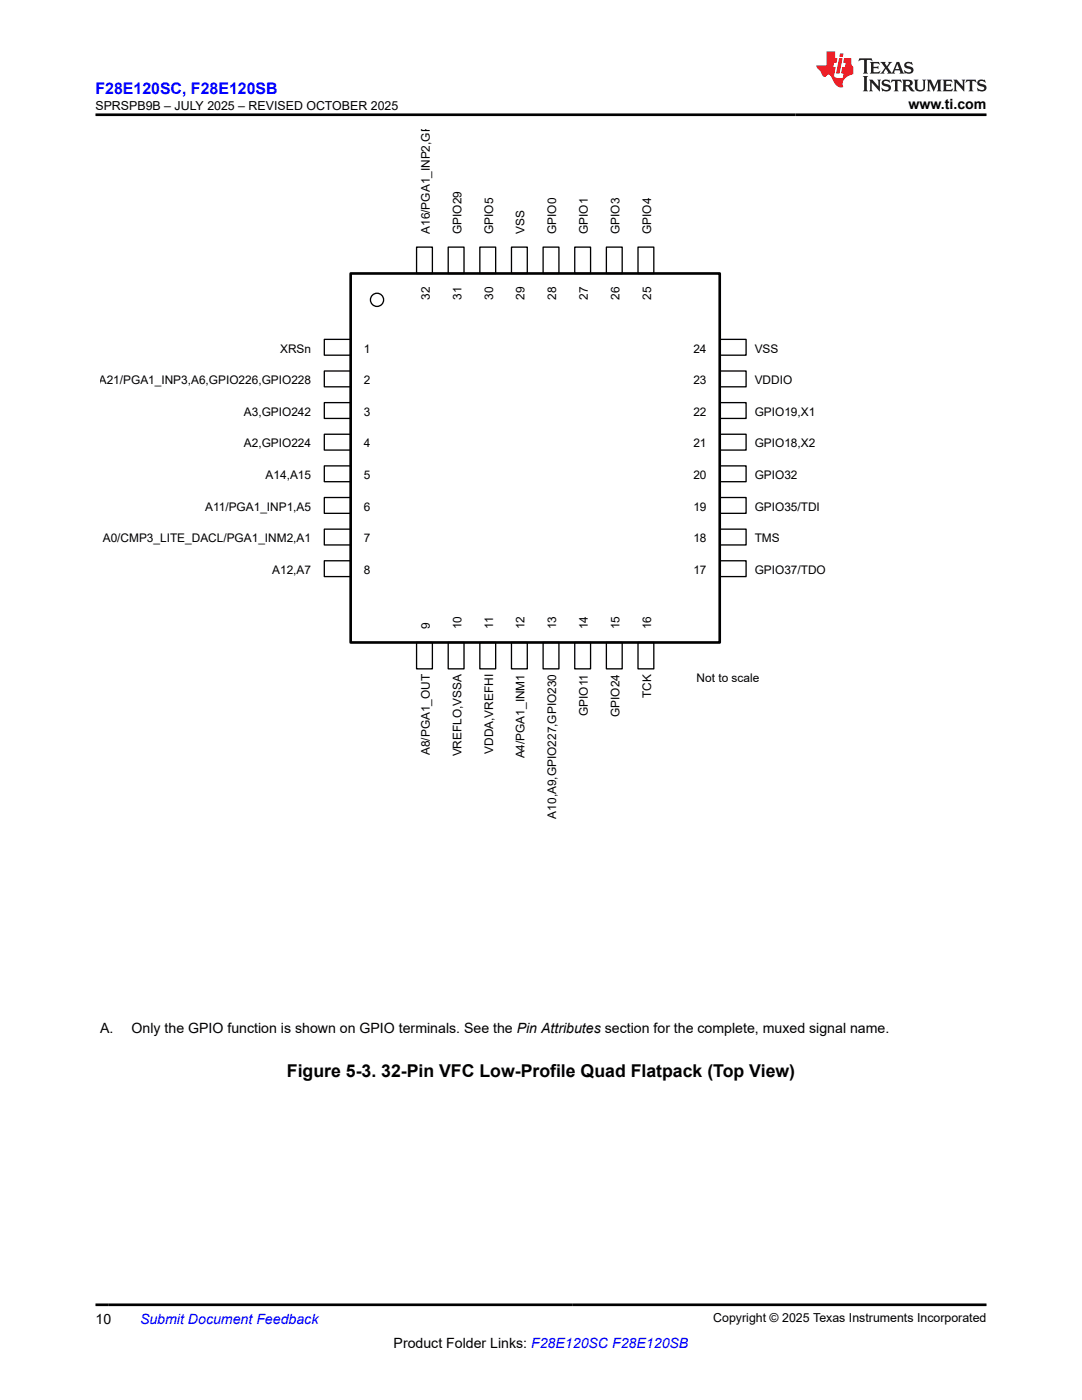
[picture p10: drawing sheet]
<svg xmlns="http://www.w3.org/2000/svg" width="216mm" height="279mm" viewBox="0 0 216 279" stroke-linecap="round" stroke-linejoin="round" font-family="sans-serif">
<path d="M83.1 49.3h3.2v5.3h-3.2z" fill="none" stroke="#000" stroke-width=".26"/>
<path d="M83.1 128.2h3.2v5.3h-3.2z" fill="#fff"/>
<path d="M83.1 128.2h3.2v5.3h-3.2z" fill="none" stroke="#000" stroke-width=".26"/>
<path d="M64.7 67.7h5.3v3.2h-5.3z" fill="#fff"/>
<path d="M64.7 67.7h5.3v3.2h-5.3z" fill="none" stroke="#000" stroke-width=".26"/>
<path d="M143.6 67.7h5.3v3.2h-5.3z" fill="#fff"/>
<path d="M143.6 67.7h5.3v3.2h-5.3z" fill="none" stroke="#000" stroke-width=".26"/>
<path d="M89.4 49.3h3.2v5.3h-3.2z" fill="#fff"/>
<path d="M89.4 49.3h3.2v5.3h-3.2z" fill="none" stroke="#000" stroke-width=".26"/>
<path d="M89.4 128.2h3.2v5.3h-3.2z" fill="#fff"/>
<path d="M89.4 128.2h3.2v5.3h-3.2z" fill="none" stroke="#000" stroke-width=".26"/>
<path d="M64.7 74h5.3v3.2h-5.3z" fill="#fff"/>
<path d="M64.7 74h5.3v3.2h-5.3z" fill="none" stroke="#000" stroke-width=".26"/>
<path d="M143.6 74h5.3v3.2h-5.3z" fill="#fff"/>
<path d="M143.6 74h5.3v3.2h-5.3z" fill="none" stroke="#000" stroke-width=".26"/>
<path d="M95.7 49.3h3.2v5.3h-3.2z" fill="#fff"/>
<path d="M95.7 49.3h3.2v5.3h-3.2z" fill="none" stroke="#000" stroke-width=".26"/>
<path d="M95.7 128.2h3.2v5.3h-3.2z" fill="#fff"/>
<path d="M95.7 128.2h3.2v5.3h-3.2z" fill="none" stroke="#000" stroke-width=".26"/>
<path d="M64.7 80.4h5.3v3.1h-5.3z" fill="#fff"/>
<path d="M64.7 80.4h5.3v3.1h-5.3z" fill="none" stroke="#000" stroke-width=".26"/>
<path d="M143.6 80.4h5.3v3.1h-5.3z" fill="#fff"/>
<path d="M143.6 80.4h5.3v3.1h-5.3z" fill="none" stroke="#000" stroke-width=".26"/>
<path d="M102.1 49.3h3.1v5.3h-3.1z" fill="#fff"/>
<path d="M102.1 49.3h3.1v5.3h-3.1z" fill="none" stroke="#000" stroke-width=".26"/>
<path d="M102.1 128.2h3.1v5.3h-3.1z" fill="#fff"/>
<path d="M102.1 128.2h3.1v5.3h-3.1z" fill="none" stroke="#000" stroke-width=".26"/>
<path d="M64.7 86.7h5.3v3.1h-5.3z" fill="#fff"/>
<path d="M64.7 86.7h5.3v3.1h-5.3z" fill="none" stroke="#000" stroke-width=".26"/>
<path d="M143.6 86.7h5.3v3.1h-5.3z" fill="#fff"/>
<path d="M143.6 86.7h5.3v3.1h-5.3z" fill="none" stroke="#000" stroke-width=".26"/>
<path d="M108.4 49.3h3.1v5.3h-3.1z" fill="#fff"/>
<path d="M108.4 49.3h3.1v5.3h-3.1z" fill="none" stroke="#000" stroke-width=".26"/>
<path d="M108.4 128.2h3.1v5.3h-3.1z" fill="#fff"/>
<path d="M108.4 128.2h3.1v5.3h-3.1z" fill="none" stroke="#000" stroke-width=".26"/>
<path d="M64.7 93h5.3v3.1h-5.3z" fill="#fff"/>
<path d="M64.7 93h5.3v3.1h-5.3z" fill="none" stroke="#000" stroke-width=".26"/>
<path d="M143.6 93h5.3v3.1h-5.3z" fill="#fff"/>
<path d="M143.6 93h5.3v3.1h-5.3z" fill="none" stroke="#000" stroke-width=".26"/>
<path d="M114.7 49.3h3.1v5.3h-3.1z" fill="#fff"/>
<path d="M114.7 49.3h3.1v5.3h-3.1z" fill="none" stroke="#000" stroke-width=".26"/>
<path d="M114.7 128.2h3.1v5.3h-3.1z" fill="#fff"/>
<path d="M114.7 128.2h3.1v5.3h-3.1z" fill="none" stroke="#000" stroke-width=".26"/>
<path d="M64.7 99.3h5.3v3.1h-5.3z" fill="#fff"/>
<path d="M64.7 99.3h5.3v3.1h-5.3z" fill="none" stroke="#000" stroke-width=".26"/>
<path d="M143.6 99.3h5.3v3.1h-5.3z" fill="#fff"/>
<path d="M143.6 99.3h5.3v3.1h-5.3z" fill="none" stroke="#000" stroke-width=".26"/>
<path d="M121 49.3h3.2v5.3h-3.2z" fill="#fff"/>
<path d="M121 49.3h3.2v5.3h-3.2z" fill="none" stroke="#000" stroke-width=".26"/>
<path d="M121 128.2h3.2v5.3h-3.2z" fill="#fff"/>
<path d="M121 128.2h3.2v5.3h-3.2z" fill="none" stroke="#000" stroke-width=".26"/>
<path d="M64.7 105.6h5.3v3.2h-5.3z" fill="#fff"/>
<path d="M64.7 105.6h5.3v3.2h-5.3z" fill="none" stroke="#000" stroke-width=".26"/>
<path d="M143.6 105.6h5.3v3.2h-5.3z" fill="#fff"/>
<path d="M143.6 105.6h5.3v3.2h-5.3z" fill="none" stroke="#000" stroke-width=".26"/>
<path d="M127.3 49.3h3.2v5.3h-3.2z" fill="#fff"/>
<path d="M127.3 49.3h3.2v5.3h-3.2z" fill="none" stroke="#000" stroke-width=".26"/>
<path d="M127.3 128.2h3.2v5.3h-3.2z" fill="#fff"/>
<path d="M127.3 128.2h3.2v5.3h-3.2z" fill="none" stroke="#000" stroke-width=".26"/>
<path d="M64.7 111.9h5.3v3.2h-5.3z" fill="#fff"/>
<path d="M64.7 111.9h5.3v3.2h-5.3z" fill="none" stroke="#000" stroke-width=".26"/>
<path d="M143.6 111.9h5.3v3.2h-5.3z" fill="#fff"/>
<g fill="none" stroke="#000" stroke-width=".26">
<path d="M143.6 111.9h5.3v3.2h-5.3z"/>
<circle cx="75.2" cy="59.8" r="1.32"/>
</g>
<path d="M70 54.6h73.6v73.6h-73.6z" fill="none" stroke="#000" stroke-width=".53"/>
<path d="M171.5 11.6l-.2 .6 .5-.2h.6v.1v2.2l-.2 .4h1l-.2-.4v-2.2v-.1h.5l.6 .2-.2-.6zM173.6 12.4l.2 .3v1.6l-.2 .4h1.9l.1-.6a1.08 1.08 0 0 1-1.3 .2v-.7h.6l.4 .2v-.7l-.4 .2h-.6v-.5l.2-.2a1 1 0 0 1 1 .3l-.1-.5zM175.7 12.4l.9 1.1-1 1.2h.9l-.2-.2 .5-.8 .4 .8-.2 .2h1.6l-.2-.2 .2-.5h.9l.1 .5-.1 .2h.9l-.2-.4-.8-1.9h-.5l-.9 2.1-.9-1.1 .9-1h-.8l.2 .2-.4 .6-.4-.6 .2-.2zM179 12.8l.4 1h-.7zM180.7 12.5a.65 .65 0 0 0-.2 .7 .65 .65 0 0 0 .6 .5l.6 .1 .1 .3a.79 .79 0 0 1-.7 .4 .79 .79 0 0 1-.7-.5l.1 .7 .2-.1a.93 .93 0 0 0 1.1 0 .93 .93 0 0 0 .4-.9 1.46 1.46 0 0 0-1.2-.6l-.1-.3a1.09 1.09 0 0 1 1.2 .2l-.2-.6-.1 .1-.5-.2zM172.2 15.2l.2 .4v2.2l-.2 .4h1l-.2-.4v-2.2l.2-.4zM173.4 15.9l.2 .4v1.5l-.2 .4h.8l-.3-.4 .1-1.3 1.6 1.8v-2l.2-.4h-.7l.1 .2 .1 1.1-1.2-1.3zM176.2 16a.65 .65 0 0 0-.2 .8 .65 .65 0 0 0 .6 .4l.6 .2 .1 .2a.79 .79 0 0 1-.7 .4 .79 .79 0 0 1-.7-.5l.1 .7 .2-.1a.93 .93 0 0 0 1.1 .1 .93 .93 0 0 0 .4-1 1.46 1.46 0 0 0-1.2-.5l-.1-.4a1.09 1.09 0 0 1 1.2 .2l-.1-.6-.2 .1-.5-.1zM177.9 15.9l-.1 .6a.63 .63 0 0 1 .8-.3v1.6l-.3 .4h1l-.2-.4v-1.6a.66 .66 0 0 1 .8 .3l-.1-.6zM180 15.9l.2 .4v1.5l-.2 .4h1l-.2-.2-.1-.7h.5l.1 .2a.79 .79 0 0 0 1.2 .6l-1-.9a.61 .61 0 0 0 .6-.6 .61 .61 0 0 0-.5-.7zM180.8 16.2h.1a.47 .47 0 0 1 .5 .1 .47 .47 0 0 1 .1 .5l-.1 .1-.7 .1zM182.3 15.9l.2 .2a2.27 2.27 0 0 0 .4 2 1.04 1.04 0 0 0 1.7-.7v-1.3l.2-.2h-.8l.2 .4v1.1a.6 .6 0 0 1-.6 .6 .6 .6 0 0 1-.6-.6v-1.1l.3-.4zM184.9 15.9l.2 .4v1.5l-.2 .4h.8l-.3-.4v-1.4l.9 1.9 .9-1.9v1.4l-.3 .4h1l-.2-.4v-1.5l.2-.4h-.8l-.7 1.5-.6-1.5zM188.1 15.9l.2 .4v1.5l-.2 .4h1.9l.1-.6a1.09 1.09 0 0 1-1.3 .2v-.7h.6l.4 .2v-.6l-.4 .2h-.6v-.6l.2-.1a1.01 1.01 0 0 1 1 .3l-.1-.6zM190.2 15.9l.3 .4v1.5l-.3 .4h.8l-.2-.4v-1.3l1.6 1.8v-2l.2-.4h-.7l.2 .2v1.1l-1.2-1.3zM192.8 15.9l-.1 .6a.63 .63 0 0 1 .8-.3v1.6l-.3 .4h1l-.2-.4v-1.6a.66 .66 0 0 1 .8 .3l-.1-.6zM195.2 16a.65 .65 0 0 0-.2 .8 .65 .65 0 0 0 .6 .4l.6 .2 .2 .2a.79 .79 0 0 1-.7 .4 .79 .79 0 0 1-.7-.5l.1 .7 .2-.1a.93 .93 0 0 0 1 .1 .93 .93 0 0 0 .5-1 1.46 1.46 0 0 0-1.3-.5v-.4a1.09 1.09 0 0 1 1.2 .2l-.2-.6-.2 .1-.5-.1z" fill="#231f20"/>
<path d="M164.9 10.3v2.7h-2l.1 .4 .8 1a.95 .95 0 0 0 1 .9 .59 .59 0 0 1 .5-.4 .59 .59 0 0 1 .5 .3l.4 .8a1.59 1.59 0 0 0 2.1 1.4 1.61 1.61 0 0 1 1-2.3l1-.3-.1-1.5a1.59 1.59 0 0 1-.3-1.7h-1.5l-.2 .9h.6l-.2 .9h-.5l-.2 .9v.3l.4 .1-.1 .9h-.7a.73 .73 0 0 1-1-.7l.3-1.5h-.5l.1-.9h.5l.2-.9h-.5v-1.3zM167.4 11.6l-.6 3.1h.7l.6-3.1zM167.6 10.7l-.1 .6h.7l.1-.6z" fill="#ed1c24"/>
<path d="M19 22.9h177.8M19 260.4h177.8" fill="none" stroke="#000" stroke-width=".53"/>
<text font-size="3.5" x="57.2" y="214.9">Figure 5-3. 32-Pin VFC Low-Profile Quad Flatpack (Top View)</text>
<text font-size="3.2" fill="#00f" x="19" y="18.7">F28E120SC, F28E120SB</text>
<g font-size="2.8">
<text x="181.3" y="21.8">www.ti.com</text>
<text x="20" y="206.2">A.</text>
<text x="26.3" y="206.2">Only the GPIO function is shown on GPIO terminals. See the Pin Attributes section for the complete, muxed signal name.</text>
<text x="19" y="264.2">10</text>
<text x="78.5" y="269">Product Folder Links: F28E120SC F28E120SB</text>
</g>
<text font-size="2.8" fill="#00f" x="27.9" y="264.2">Submit Document Feedback</text>
<g font-size="2.5">
<text x="19.1" y="21.9">SPRSPB9B – JULY 2025 – REVISED OCTOBER 2025</text>
<text x="142.3" y="263.9">Copyright © 2025 Texas Instruments Incorporated</text>
</g>
<g font-size="2.4">
<text x="85.8" y="46.7" transform="rotate(-90 85.8 46.7)">A16/PGA1_INP2,GPIO28</text>
<text x="92.1" y="46.7" transform="rotate(-90 92.1 46.7)">GPIO29</text>
<text x="98.4" y="46.7" transform="rotate(-90 98.4 46.7)">GPIO5</text>
<text x="104.7" y="46.7" transform="rotate(-90 104.7 46.7)">VSS</text>
<text x="111" y="46.7" transform="rotate(-90 111 46.7)">GPIO0</text>
<text x="117.3" y="46.7" transform="rotate(-90 117.3 46.7)">GPIO1</text>
<text x="123.6" y="46.7" transform="rotate(-90 123.6 46.7)">GPIO3</text>
<text x="129.9" y="46.7" transform="rotate(-90 129.9 46.7)">GPIO4</text>
<text x="85.8" y="59.8" transform="rotate(-90 85.8 59.8)">32</text>
<text x="92.1" y="59.8" transform="rotate(-90 92.1 59.8)">31</text>
<text x="98.4" y="59.8" transform="rotate(-90 98.4 59.8)">30</text>
<text x="104.7" y="59.8" transform="rotate(-90 104.7 59.8)">29</text>
<text x="111" y="59.8" transform="rotate(-90 111 59.8)">28</text>
<text x="117.3" y="59.8" transform="rotate(-90 117.3 59.8)">27</text>
<text x="123.6" y="59.8" transform="rotate(-90 123.6 59.8)">26</text>
<text x="129.9" y="59.8" transform="rotate(-90 129.9 59.8)">25</text>
<text x="55.9" y="70.4">XRSn</text>
<text x="72.6" y="70.4">1</text>
<text x="138.4" y="70.4">24</text>
<text x="150.6" y="70.4">VSS</text>
<text x="19.7" y="76.7">A21/PGA1_INP3,A6,GPIO226,GPIO228</text>
<text x="72.6" y="76.7">2</text>
<text x="138.4" y="76.7">23</text>
<text x="150.6" y="76.7">VDDIO</text>
<text x="48.7" y="83">A3,GPIO242</text>
<text x="72.6" y="83">3</text>
<text x="138.4" y="83">22</text>
<text x="150.6" y="83">GPIO19,X1</text>
<text x="48.7" y="89.3">A2,GPIO224</text>
<text x="72.6" y="89.3">4</text>
<text x="138.4" y="89.3">21</text>
<text x="150.6" y="89.3">GPIO18,X2</text>
<text x="53" y="95.6">A14,A15</text>
<text x="72.6" y="95.6">5</text>
<text x="138.4" y="95.6">20</text>
<text x="150.6" y="95.6">GPIO32</text>
<text x="40.9" y="101.9">A11/PGA1_INP1,A5</text>
<text x="72.6" y="101.9">6</text>
<text x="138.4" y="101.9">19</text>
<text x="150.6" y="101.9">GPIO35/TDI</text>
<text x="20.5" y="108.2">A0/CMP3_LITE_DACL/PGA1_INM2,A1</text>
<text x="72.6" y="108.2">7</text>
<text x="138.4" y="108.2">18</text>
<text x="150.6" y="108.2">TMS</text>
<text x="54.3" y="114.5">A12,A7</text>
<text x="72.6" y="114.5">8</text>
<text x="138.4" y="114.5">17</text>
<text x="150.6" y="114.5">GPIO37/TDO</text>
<text x="85.8" y="125.6" transform="rotate(-90 85.8 125.6)">9</text>
<text x="92.1" y="125.6" transform="rotate(-90 92.1 125.6)">10</text>
<text x="98.4" y="125.6" transform="rotate(-90 98.4 125.6)">11</text>
<text x="104.7" y="125.6" transform="rotate(-90 104.7 125.6)">12</text>
<text x="111" y="125.6" transform="rotate(-90 111 125.6)">13</text>
<text x="117.3" y="125.6" transform="rotate(-90 117.3 125.6)">14</text>
<text x="123.6" y="125.6" transform="rotate(-90 123.6 125.6)">15</text>
<text x="129.9" y="125.6" transform="rotate(-90 129.9 125.6)">16</text>
<text x="139" y="136.1">Not to scale</text>
<text x="117.3" y="142.9" transform="rotate(-90 117.3 142.9)">GPIO11</text>
<text x="123.6" y="143.1" transform="rotate(-90 123.6 143.1)">GPIO24</text>
<text x="129.9" y="139.3" transform="rotate(-90 129.9 139.3)">TCK</text>
<text x="85.8" y="150.7" transform="rotate(-90 85.8 150.7)">A8/PGA1_OUT</text>
<text x="92.1" y="151" transform="rotate(-90 92.1 151)">VREFLO,VSSA</text>
<text x="98.4" y="150.4" transform="rotate(-90 98.4 150.4)">VDDA,VREFHI</text>
<text x="104.7" y="151.4" transform="rotate(-90 104.7 151.4)">A4/PGA1_INM1</text>
<text x="111" y="163.4" transform="rotate(-90 111 163.4)">A10,A9,GPIO227,GPIO230</text>
</g>
</svg>
